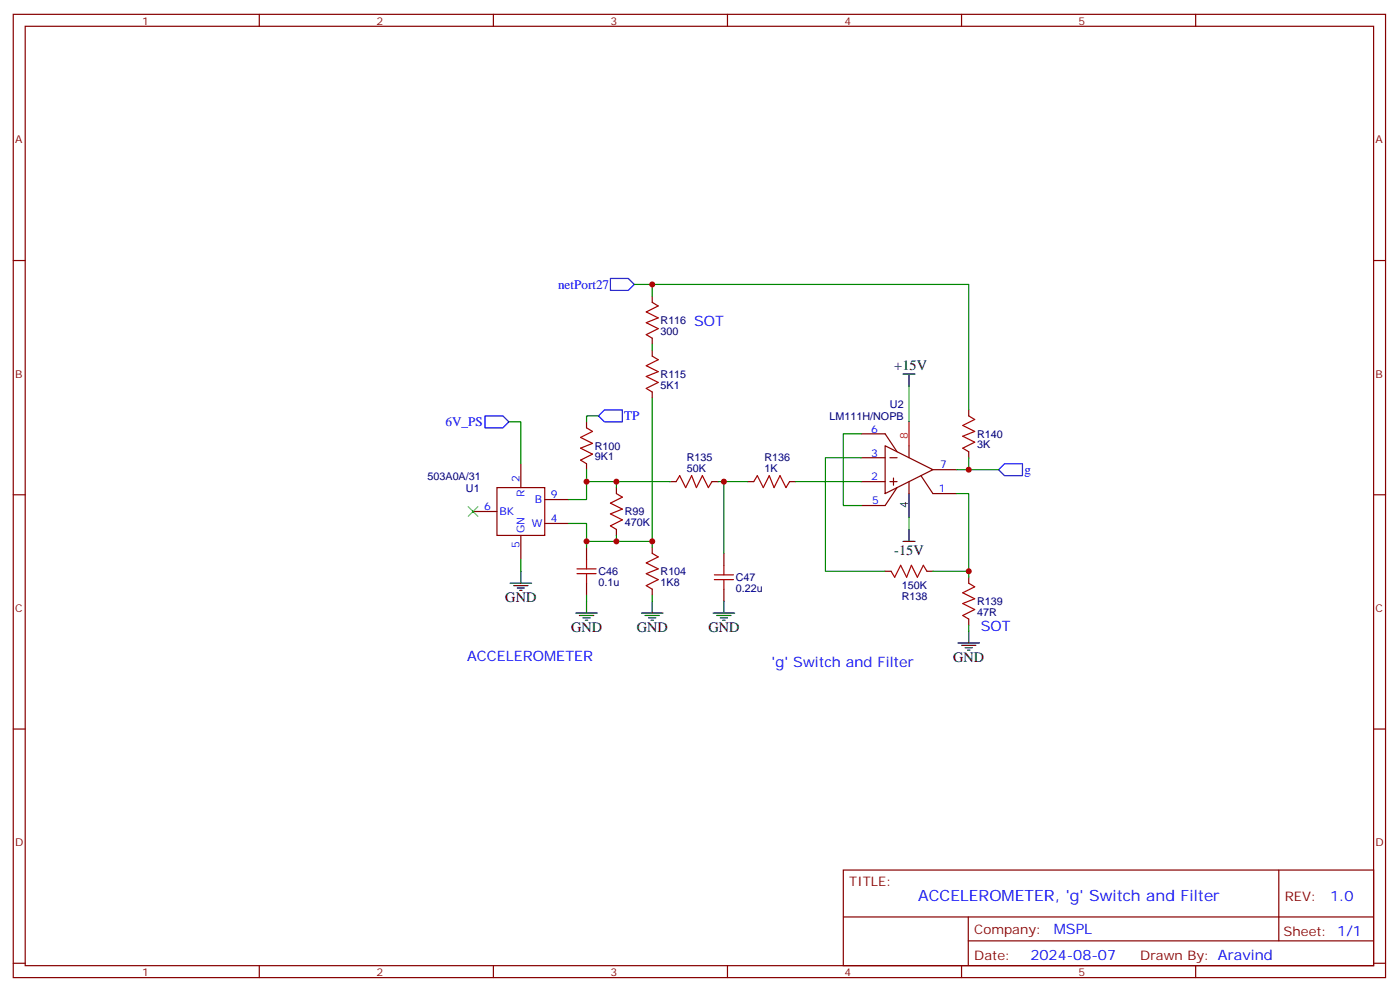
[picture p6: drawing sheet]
<svg xmlns="http://www.w3.org/2000/svg" width="414mm" height="293mm" viewBox="0 0 414 293" stroke-linecap="round" stroke-linejoin="round" font-family="sans-serif">
<g fill="none" stroke="#870000" stroke-width=".35">
<path d="M3.9 4.2h405.4v284.4h-405.4zM7.4 7.8h398.3v277.2h-398.3zM76.6 4.2v3.6M145.7 4.2v3.6M214.9 4.2v3.6M284 4.2v3.6M353.2 4.2v3.6M3.9 76.9h3.5M405.7 76.9h3.6M192.7 87.5v1.8M192.7 99.8v1.8M192.7 103.4v1.7"/>
<path d="M192.7 115.7v1.8M153.8 136.9v7M173.2 124.5v1.8M173.2 136.9v1.7M254.4 128.1h7l3.6 5.2M254.4 135.1h7M261.4 131.6l14.2 7-14.2 7.1zM262.9 135.1h2.1M268.5 131.6v3.5M275.6 138.6h7M286.1 121v1.8M286.1 133.3v1.8"/>
<path d="M3.9 146h3.5M139.7 151h7.1M153.8 158v7.1M160.9 147.5h7.1M160.9 154.5h7.1M182.1 143.9v1.8M182.1 156.3v1.7M197.9 142.2h1.8M210.3 142.2h1.8M220.9 142.2h1.7M233.2 142.2h1.8M254.4 142.2h7"/>
<path d="M262.9 142.2h2.1M263.9 141.1v2.1M265 143.9l-3.6 5.3h-7M268.5 142.2v3.5M272 140.4l3.6 5.3h7M405.7 146h3.6M173.2 161.6v3.5M173.2 172.2v3.5M192.7 161.6v1.7M192.7 173.9v1.8M213.8 163.3v3.6M213.8 173.9v3.5"/>
<path d="M261.4 168.6h1.8M273.8 168.6h1.8M286.1 170.4v1.8M286.1 182.7v1.8M3.9 215.2h3.5M405.7 215.2h3.6M249.1 256.8h156.6v28.2h-156.6zM377.7 256.8v20.9M249.1 270.7h156.5M286 277.7h119.6M286 270.7v14.1M3.9 284.3h3.5"/>
<path d="M76.6 285v3.6M145.7 285v3.6M214.9 285v3.6M284 285v3.6M353.2 285v3.6M405.7 284.3h3.6"/>
</g>
<path d="M146.8 143.9h14.1v14.1h-14.1z" fill="none" stroke="#900" stroke-width=".35"/>
<path d="M138.3 149.6l2.8 2.8M141.1 149.6l-2.8 2.8" fill="none" stroke="#3c3" stroke-width=".35"/>
<g fill="none" stroke="#000" stroke-width=".35">
<path d="M266.7 110.4h3.6M268.5 110.4v3.5M266.7 159.8h3.6M268.5 145.7v7.1M268.5 156.3v3.5M150.7 172.2h6.3M151.7 172.9h4.3M152.8 173.6h2.1M153.5 174.3h.7M153.8 168.6v3.6M173.2 177.4v3.6M192.7 177.4v3.6"/>
<path d="M213.8 177.4v3.6M170.1 181h6.3M171.1 181.7h4.3M172.2 182.4h2.1M172.9 183.1h.7M189.5 181h6.3M190.5 181.7h4.3M191.6 182.4h2.1M192.3 183.1h.7M210.6 181h6.4M211.7 181.7h4.2M212.8 182.4h2.1"/>
<path d="M213.5 183.1h.7M283 189.8h6.3M284 190.5h4.3M285.1 191.2h2.1M285.8 191.9h.7M286.1 186.3v3.5"/>
</g>
<g fill="none" stroke="#008700" stroke-width=".35">
<path d="M187.4 84h5.3M192.7 87.5v-3.5h93.4v37M192.7 101.6v1.8M192.7 117.5v42.3M268.5 113.9v10.6M150.3 124.5h3.5v12.4M173.2 138.6v3.6M176.8 122.8h-3.6v1.7M254.4 128.1h-5.3v21.1h5.3M254.4 135.1h-10.6v33.5h17.6M286.1 135.1v3.5h-3.5M286.1 138.6h8.9"/>
<path d="M168 154.5h5.2v5.3h8.9v-1.8M173.2 159.8v1.8M182.1 143.9v-1.7h-8.9v5.3h-5.2M182.1 159.8h10.6v1.8M182.1 142.2h15.8M212.1 142.2h1.7v21.1M213.8 142.2h7.1M235 142.2h19.4M268.5 152.8v3.5M282.6 145.7h3.5v22.9h-10.5M153.8 165.1v3.5M173.2 175.7v1.7"/>
<path d="M192.7 175.7v1.7M286.1 168.6v1.8M286.1 184.5v1.8"/>
</g>
<path d="M180.3 82.2h5.3l1.8 1.8-1.8 1.7h-5.3zM143.3 122.8h5.3l1.7 1.7-1.7 1.8h-5.3zM176.8 122.8l1.7-1.8h5.3v3.5h-5.3zM295 138.6l1.7-1.7h5.3v3.5h-5.3z" fill="none" stroke="#00f" stroke-width=".35"/>
<g fill="none" stroke="#a10000" stroke-width=".35">
<path d="M192.7 89.3l1.7 1-3.5 1.8 3.5 1.7-3.5 1.4 3.5 1.8-3.5 1.8 1.8 1M192.7 105.1l1.7 1.1-3.5 1.7 3.5 1.8-3.5 1.4 3.5 1.8-3.5 1.8 1.8 1M173.2 126.3l1.8 1.1-3.5 1.7 3.5 1.8-3.5 1.4 3.5 1.8-3.5 1.7 1.7 1.1M286.1 122.8l1.8 1-3.5 1.8 3.5 1.8-3.5 1.4 3.5 1.7-3.5 1.8 1.7 1M182.1 145.7l1.7 1.1-3.5 1.7 3.5 1.8-3.5 1.4 3.5 1.8-3.5 1.7 1.8 1.1M199.7 142.2l1.1-1.8 1.7 3.5 1.8-3.5 1.4 3.5 1.8-3.5 1.7 3.5 1.1-1.7M222.6 142.2l1.1-1.8 1.8 3.5 1.7-3.5 1.4 3.5 1.8-3.5 1.8 3.5 1-1.7M170.4 169.3h5.7M170.4 167.9h5.7M173.2 165.1v2.8M173.2 169.3v2.9M192.7 163.3l1.7 1.1-3.5 1.8 3.5 1.7-3.5 1.4 3.5 1.8-3.5 1.8 1.8 1"/>
<path d="M211 171.1h5.6M211 169.7h5.6M213.8 166.9v2.8M213.8 171.1v2.8M263.2 168.6l1.1 1.8 1.7-3.5 1.8 3.5 1.4-3.5 1.8 3.5 1.7-3.5 1.1 1.7M286.1 172.2l1.8 1-3.5 1.8 3.5 1.7-3.5 1.5 3.5 1.7-3.5 1.8 1.7 1"/>
</g>
<path d="M268.5 124.5v7.1" fill="none" stroke="#f00" stroke-width=".35"/>
<g fill="#c00">
<circle cx="173.2" cy="159.8" r=".88"/>
<circle cx="173.2" cy="142.2" r=".88"/>
<circle cx="182.1" cy="159.8" r=".88"/>
<circle cx="192.7" cy="159.8" r=".88"/>
<circle cx="182.1" cy="142.2" r=".88"/>
<circle cx="213.8" cy="142.2" r=".88"/>
<circle cx="286.1" cy="168.6" r=".88"/>
<circle cx="286.1" cy="138.6" r=".88"/>
<circle cx="192.7" cy="84" r=".88"/>
</g>
<text font-size="4.6" fill="#00f" x="271.2" y="265.8">ACCELEROMETER, 'g' Switch and Filter</text>
<g font-size="4.2" fill="#00f">
<text x="205" y="96.3">SOT</text>
<text x="289.7" y="186.3">SOT</text>
<text x="138" y="195.1">ACCELEROMETER</text>
<text x="227.9" y="196.8">'g' Switch and Filter</text>
<text x="392.9" y="266.1">1.0</text>
<text x="311.3" y="275.6">MSPL</text>
<text x="304.3" y="283.4">2024-08-07</text>
</g>
<g font-size="4.2">
<text x="264.1" y="109.3">+15V</text>
<text x="264.1" y="163.8">-15V</text>
<text x="149.3" y="177.8">GND</text>
<text x="168.7" y="186.6">GND</text>
<text x="188.1" y="186.6">GND</text>
<text x="209.2" y="186.6">GND</text>
<text x="281.6" y="195.4">GND</text>
</g>
<g font-size="3.9" fill="#00f">
<text x="164.8" y="85.4">netPort27</text>
<text x="131.6" y="125.8">6V_PS</text>
<text x="184.4" y="124.1">TP</text>
<text x="302.6" y="140">g</text>
</g>
<g font-size="3.9" fill="#800">
<text x="250.9" y="261.4">TITLE:</text>
<text x="379.5" y="266.1">REV:</text>
<text x="287.8" y="275.6">Company:</text>
<text x="379.1" y="276.2">Sheet: 1/1</text>
<text x="287.8" y="283.3">Date:</text>
<text x="336.8" y="283.4">Drawn By: Aravind</text>
</g>
<g font-size="3.2" fill="#800">
<text x="42" y="7.2">1</text>
<text x="111.2" y="7.2">2</text>
<text x="180.3" y="7.2">3</text>
<text x="249.4" y="7.2">4</text>
<text x="318.6" y="7.2">5</text>
<text x="4.4" y="42.3">A</text>
<text x="406.3" y="42.3">A</text>
<text x="4.4" y="111.5">B</text>
<text x="406.3" y="111.5">B</text>
<text x="4.4" y="180.6">C</text>
<text x="406.3" y="180.6">C</text>
<text x="4.4" y="249.8">D</text>
<text x="406.3" y="249.8">D</text>
<text x="42" y="288">1</text>
<text x="111.2" y="288">2</text>
<text x="180.3" y="288">3</text>
<text x="249.4" y="288">4</text>
<text x="318.6" y="288">5</text>
</g>
<g font-size="3.2" fill="#000080">
<text x="195.1" y="95.7">R116</text>
<text x="195.1" y="98.8">300</text>
<text x="195.1" y="111.6">R115</text>
<text x="195.1" y="114.7">5K1</text>
<text x="245.1" y="123.9">LM111H/NOPB</text>
<text x="262.9" y="120.4">U2</text>
<text x="288.6" y="129.2">R140</text>
<text x="175.7" y="135.9">9K1</text>
<text x="175.7" y="132.8">R100</text>
<text x="202.9" y="136.2">R135</text>
<text x="225.8" y="136.2">R136</text>
<text x="288.6" y="132.4">3K</text>
<text x="126.3" y="141.6">503A0A/31</text>
<text x="202.9" y="139.3">50K</text>
<text x="225.8" y="139.3">1K</text>
<text x="137.6" y="145.1">U1</text>
<text x="184.5" y="155.3">470K</text>
<text x="184.5" y="152.1">R99</text>
<text x="176.8" y="173">0.1u</text>
<text x="176.8" y="169.7">C46</text>
<text x="195.1" y="172.9">1K8</text>
<text x="195.1" y="169.8">R104</text>
<text x="217.3" y="171.5">C47</text>
<text x="266.4" y="173.9">150K</text>
<text x="217.3" y="174.7">0.22u</text>
<text x="266.4" y="177.1">R138</text>
<text x="288.6" y="178.6">R139</text>
<text x="288.6" y="181.8">47R</text>
</g>
<g font-size="3.2" fill="#00f">
<text x="257.3" y="127.7">6</text>
<text x="257.3" y="134.8">3</text>
<text x="153.5" y="142.2" transform="rotate(-90 153.5 142.2)">2</text>
<text x="257.3" y="141.8">2</text>
<text x="277.7" y="138.3">7</text>
<text x="154.9" y="146.8" transform="rotate(-90 154.9 146.8)">R</text>
<text x="158" y="148.5">B</text>
<text x="162.7" y="147.1">9</text>
<text x="257.7" y="148.9">5</text>
<text x="277.3" y="145.3">1</text>
<text x="143" y="150.6">6</text>
<text x="147.5" y="152">BK</text>
<text x="157.1" y="155.6">W</text>
<text x="162.7" y="154.2">4</text>
<text x="153.5" y="161.8" transform="rotate(-90 153.5 161.8)">5</text>
<text x="154.9" y="157.3" transform="rotate(-90 154.9 157.3)">GN</text>
</g>
<text font-size="3.2" fill="#f00" x="268.1" y="129.5" transform="rotate(-90 268.1 129.5)">8</text>
<text font-size="3.2" x="268.1" y="149.8" transform="rotate(-90 268.1 149.8)">4</text>
</svg>
